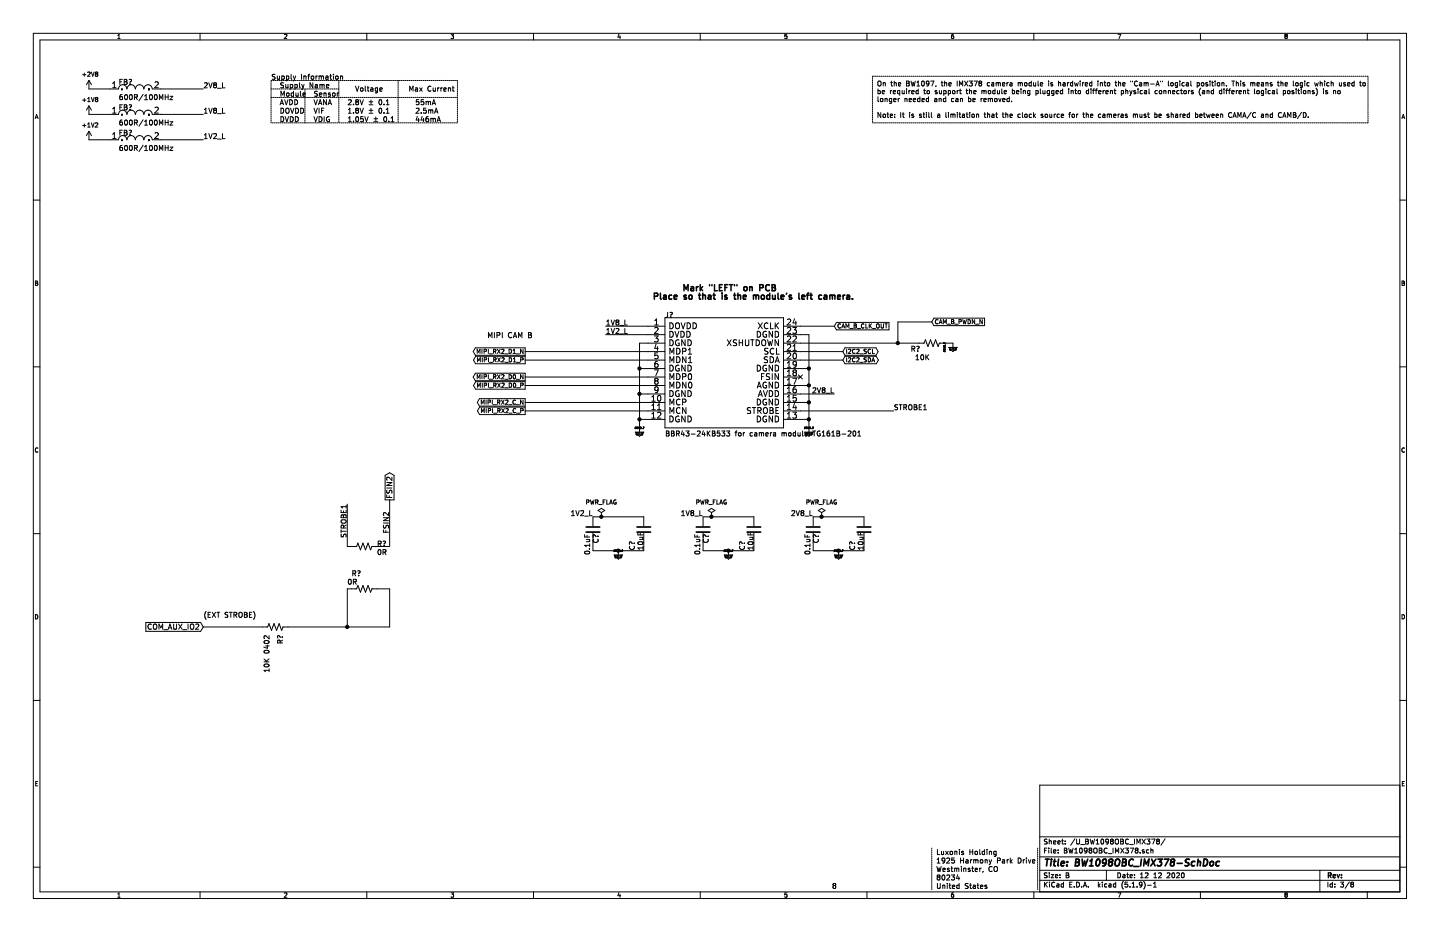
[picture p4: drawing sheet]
EESchema Schematic File Version 4
EELAYER 30 0
EELAYER END
$Descr B 17000 11000
encoding utf-8
Sheet 4 8
Title "BW1098OBC_IMX378-SchDoc"
Date "12 12 2020"
Rev ""
Comp ""
Comment1 ""
Comment2 ""
Comment3 ""
Comment4 ""
$EndDescr
Text Notes 11050 10100 0    60   ~ 0
Luxonis Holding
Text Notes 11050 10200 0    60   ~ 0
1925 Harmony Park Drive
Text Notes 11050 10300 0    60   ~ 0
Westminster, CO
Text Notes 11050 10400 0    60   ~ 0
80234
Text Notes 11050 10500 0    60   ~ 0
United States
Text Notes 9820 10500 0    60   ~ 0
8
Wire Notes Line
	12250 10500 12250 10000
Wire Notes Line
	11000 10500 11000 10000
Text Notes 3200 950  0    60   ~ 0
Supply Information
Text Notes 3300 1250 0    60   ~ 0
AVDD
Text Notes 3300 1350 0    60   ~ 0
DOVDD
Text Notes 3300 1450 0    60   ~ 0
DVDD
Text Notes 3700 1250 0    60   ~ 0
VANA
Text Notes 3700 1350 0    60   ~ 0
VIF
Text Notes 3700 1450 0    60   ~ 0
VDIG
Text Notes 4100 1250 0    60   ~ 0
2.8V ± 0.1
Text Notes 4100 1350 0    60   ~ 0
1.8V ± 0.1
Text Notes 4100 1450 0    60   ~ 0
1.05V ± 0.1
Text Notes 4900 1250 0    60   ~ 0
55mA
Text Notes 4900 1350 0    60   ~ 0
2.5mA
Text Notes 4900 1450 0    60   ~ 0
446mA
Text Notes 3300 1050 0    60   ~ 0
Supply Name
Text Notes 3300 1150 0    60   ~ 0
Module
Text Notes 3700 1150 0    60   ~ 0
Sensor
Text Notes 4190 1090 0    60   ~ 0
Voltage
Text Notes 4820 1090 0    60   ~ 0
Max Current
Wire Notes Line
	3200 950  5400 950 
Wire Notes Line
	3200 1450 3200 950 
Wire Notes Line
	5400 1450 3200 1450
Wire Notes Line
	5400 950  5400 1450
Wire Notes Line
	3600 1450 3600 1050
Wire Notes Line
	4000 1050 3200 1050
Wire Notes Line
	4000 950  4000 1450
Wire Notes Line
	4700 950  4700 1450
Wire Notes Line
	3200 1150 5400 1150
Text Notes 10350 1400 0    58   ~ 0
On the BW1097, the IMX378 camera module is hardwired into the "Cam-A" logical position. This means the logic which used to \nbe required to support the module being plugged into different physical connectors (and different logical positions) is no \nlonger needed and can be removed.     \n\nNote: It is still a limitation that the clock source for the cameras must be shared between CAMA/C and CAMB/D.  
Wire Notes Line
	16150 900  10300 900 
Wire Notes Line
	10300 900  10300 1450
Wire Notes Line
	10300 1450 16150 1450
Wire Notes Line
	16150 1450 16150 900 
Text Label 10550 4850 0    60   ~ 0
STROBE1
Text Notes 8050 3450 0    72   ~ 14
Mark "LEFT" on PCB
$Comp
L power:GND #GND_?
U 1 1
P 11250 4050
AR Path="/5FD7EFD3/603D06BA" Ref="#GND_?"  Part="1" 
AR Path="/5FF8D2B3/603D06BA" Ref="#GND_?"  Part="1" 
AR Path="/5FD7EFCF/603D06BA" Ref="#GND_?"  Part="1" 
F 0 "#GND_?" V 11150 4000 20  0000 C CNN
F 1 "GND" H 11250 3980 30  0000 C CNN
F 2 "" H 11250 4050 70  0000 C CNN
F 3 "" H 11250 4050 70  0000 C CNN
	1    11250 4050
	1    0    0    -1  
$EndComp
Text Label 4100 5950 3    60   ~ 0
STROBE1
Text Label 4600 6300 1    60   ~ 0
FSIN2
Text Notes 7700 3550 0    72   ~ 14
Place so that is the module's left camera.
Text Notes 2400 7300 0    60   ~ 0
(EXT STROBE)
$Comp
L power:GND #GND_?
U 1 1
P 9550 5050
AR Path="/5FD7EFD3/603D06C4" Ref="#GND_?"  Part="1" 
AR Path="/5FF8D2B3/603D06C4" Ref="#GND_?"  Part="1" 
AR Path="/5FD7EFCF/603D06C4" Ref="#GND_?"  Part="1" 
F 0 "#GND_?" H 9550 5050 20  0000 C CNN
F 1 "GND" H 9550 4980 30  0000 C CNN
F 2 "" H 9550 5050 70  0000 C CNN
F 3 "" H 9550 5050 70  0000 C CNN
	1    9550 5050
	1    0    0    -1  
$EndComp
$Comp
L power:GND #GND_?
U 1 1
P 7550 5050
AR Path="/5FD7EFD3/603D06CA" Ref="#GND_?"  Part="1" 
AR Path="/5FF8D2B3/603D06CA" Ref="#GND_?"  Part="1" 
AR Path="/5FD7EFCF/603D06CA" Ref="#GND_?"  Part="1" 
F 0 "#GND_?" H 7550 5050 20  0000 C CNN
F 1 "GND" H 7550 4980 30  0000 C CNN
F 2 "" H 7550 5050 70  0000 C CNN
F 3 "" H 7550 5050 70  0000 C CNN
	1    7550 5050
	1    0    0    -1  
$EndComp
$Comp
L power:GND #GND_?
U 1 1
P 7300 6500
AR Path="/5FD7EFD3/603D06D0" Ref="#GND_?"  Part="1" 
AR Path="/5FF8D2B3/603D06D0" Ref="#GND_?"  Part="1" 
AR Path="/5FD7EFCF/603D06D0" Ref="#GND_?"  Part="1" 
F 0 "#GND_?" H 7300 6500 20  0000 C CNN
F 1 "GND" H 7300 6430 30  0000 C CNN
F 2 "" H 7300 6500 70  0000 C CNN
F 3 "" H 7300 6500 70  0000 C CNN
	1    7300 6500
	1    0    0    -1  
$EndComp
Wire Wire Line
	7600 6100 7100 6100
Wire Wire Line
	7000 6500 7000 6400
Wire Wire Line
	7300 6500 7000 6500
Wire Wire Line
	7600 6500 7300 6500
Wire Wire Line
	7600 6400 7600 6500
Wire Wire Line
	10550 4850 9450 4850
Wire Wire Line
	2400 7400 3100 7400
Wire Wire Line
	7150 3950 7650 3950
Wire Wire Line
	9850 4650 9450 4650
Wire Wire Line
	9550 3950 9450 3950
Wire Wire Line
	9550 4350 9550 3950
Wire Wire Line
	9550 4550 9550 4350
Wire Wire Line
	9550 4750 9550 4550
Wire Wire Line
	9550 4950 9550 4750
Wire Wire Line
	9550 5050 9550 4950
Wire Wire Line
	7550 4050 7650 4050
Wire Wire Line
	7550 4350 7550 4050
Wire Wire Line
	7550 4650 7550 4350
Wire Wire Line
	7550 4950 7550 4650
Wire Wire Line
	7550 5050 7550 4950
Wire Wire Line
	7550 4350 7650 4350
Wire Wire Line
	7550 4650 7650 4650
Wire Wire Line
	7550 4950 7650 4950
Wire Wire Line
	9550 4950 9450 4950
Wire Wire Line
	9550 4750 9450 4750
Wire Wire Line
	9550 4550 9450 4550
Wire Wire Line
	9550 4350 9450 4350
Wire Wire Line
	7650 3850 7150 3850
Wire Wire Line
	4100 7400 4100 6950
Wire Wire Line
	4100 6450 4100 5950
Wire Wire Line
	4600 6450 4600 5900
Wire Wire Line
	11150 4050 11250 4050
Wire Wire Line
	4600 7400 4600 6950
Wire Wire Line
	4100 7400 4600 7400
Wire Wire Line
	4150 6450 4100 6450
Wire Wire Line
	4150 6950 4100 6950
Connection ~ 4100 7400
Connection ~ 7300 6500
Connection ~ 7550 4950
Connection ~ 7550 4650
Connection ~ 7550 4350
Connection ~ 9550 4950
Connection ~ 9550 4750
Connection ~ 9550 4550
Connection ~ 9550 4350
$Comp
L BW1098ABC-rescue:2508056017Y2-depthAI_sch FB?
U 1 1
P 1300 1050
AR Path="/603D0703" Ref="FB?"  Part="1" 
AR Path="/5FD7EFD3/603D0703" Ref="FB?"  Part="1" 
AR Path="/5FF8D2B3/603D0703" Ref="FB?"  Part="1" 
AR Path="/5FD7EFCF/603D0703" Ref="FB?"  Part="1" 
F 0 "FB?" H 1400 1100 60  0000 L BNN
F 1 "600R/100MHz" H 1400 920 60  0000 L BNN
F 2 "Luxonis_Kicad_Master:2508056017Y2" H 1400 920 60  0001 C CNN
F 3 "" H 1400 920 60  0000 C CNN
	1    1300 1050
	1    0    0    -1  
$EndComp
$Comp
L Device:C C?
U 1 1
P 7600 6250
AR Path="/5FD7EFD3/603D070A" Ref="C?"  Part="1" 
AR Path="/5FF8D2B3/603D070A" Ref="C?"  Part="1" 
AR Path="/5FD7EFCF/603D070A" Ref="C?"  Part="1" 
F 0 "C?" V 7700 6500 60  0000 R TNN
F 1 "10uF" V 7600 6500 60  0000 R TNN
F 2 "Capacitor_SMD:C_0603_1608Metric" H 7610 6160 60  0001 C CNN
F 3 "" H 7610 6160 60  0000 C CNN
F 4 "10V" V 1600 1150 60  0001 C CNN "Voltage Rating"
	1    7600 6250
	-1   0    0    1   
$EndComp
$Comp
L Device:C C?
U 1 1
P 7000 6250
AR Path="/5FD7EFD3/603D0711" Ref="C?"  Part="1" 
AR Path="/5FF8D2B3/603D0711" Ref="C?"  Part="1" 
AR Path="/5FD7EFCF/603D0711" Ref="C?"  Part="1" 
F 0 "C?" V 7000 6200 60  0000 R TNN
F 1 "0.1uF" V 6900 6200 60  0000 R TNN
F 2 "Capacitor_SMD:C_0402_1005Metric" H 7010 6160 60  0001 C CNN
F 3 "" H 7010 6160 60  0000 C CNN
F 4 "10V" V 1600 1150 60  0001 C CNN "Voltage Rating"
	1    7000 6250
	1    0    0    -1  
$EndComp
$Comp
L BW1098ABC-rescue:TG161B-201_Connector-depthAI_sch J?
U 1 1
P 7650 3850
AR Path="/5FD7EFD3/603D0717" Ref="J?"  Part="1" 
AR Path="/5FF8D2B3/603D0717" Ref="J?"  Part="1" 
AR Path="/5FD7EFCF/603D0717" Ref="J?"  Part="1" 
F 0 "J?" H 7850 3950 60  0000 L BNN
F 1 "BBR43-24KB533 for camera module TG161B-201" H 7850 2550 60  0000 L BNN
F 2 "Luxonis_Kicad_Master:ACON_BBR43-24KB533" H 7850 2550 60  0001 C CNN
F 3 "" H 7850 2550 60  0000 C CNN
	1    7650 3850
	1    0    0    -1  
$EndComp
$Comp
L Device:R_US R?
U 1 1
P 4300 6450
AR Path="/5FD7EFD3/603D071D" Ref="R?"  Part="1" 
AR Path="/5FF8D2B3/603D071D" Ref="R?"  Part="1" 
AR Path="/5FD7EFCF/603D071D" Ref="R?"  Part="1" 
F 0 "R?" V 4300 6600 60  0000 L BNN
F 1 "0R" V 4400 6600 60  0000 L BNN
F 2 "Resistor_SMD:R_0603_1608Metric" H 4390 6320 60  0001 C CNN
F 3 "" H 4390 6320 60  0000 C CNN
	1    4300 6450
	0    1    1    0   
$EndComp
$Comp
L Device:R_US R?
U 1 1
P 4300 6950
AR Path="/5FD7EFD3/603D0723" Ref="R?"  Part="1" 
AR Path="/5FF8D2B3/603D0723" Ref="R?"  Part="1" 
AR Path="/5FD7EFCF/603D0723" Ref="R?"  Part="1" 
F 0 "R?" V 4150 6800 60  0000 L BNN
F 1 "0R" V 4250 6750 60  0000 L BNN
F 2 "Resistor_SMD:R_0603_1608Metric" H 4390 6820 60  0001 C CNN
F 3 "" H 4390 6820 60  0000 C CNN
	1    4300 6950
	0    1    1    0   
$EndComp
$Comp
L BW1098ABC-rescue:2508056017Y2-depthAI_sch FB?
U 1 1
P 1300 1350
AR Path="/603D0729" Ref="FB?"  Part="1" 
AR Path="/5FD7EFD3/603D0729" Ref="FB?"  Part="1" 
AR Path="/5FF8D2B3/603D0729" Ref="FB?"  Part="1" 
AR Path="/5FD7EFCF/603D0729" Ref="FB?"  Part="1" 
F 0 "FB?" H 1400 1400 60  0000 L BNN
F 1 "600R/100MHz" H 1400 1220 60  0000 L BNN
F 2 "Luxonis_Kicad_Master:2508056017Y2" H 1400 1220 60  0001 C CNN
F 3 "" H 1400 1220 60  0000 C CNN
	1    1300 1350
	1    0    0    -1  
$EndComp
$Comp
L BW1098ABC-rescue:2508056017Y2-depthAI_sch FB?
U 1 1
P 1300 1650
AR Path="/603D072F" Ref="FB?"  Part="1" 
AR Path="/5FD7EFD3/603D072F" Ref="FB?"  Part="1" 
AR Path="/5FF8D2B3/603D072F" Ref="FB?"  Part="1" 
AR Path="/5FD7EFCF/603D072F" Ref="FB?"  Part="1" 
F 0 "FB?" H 1400 1700 60  0000 L BNN
F 1 "600R/100MHz" H 1400 1520 60  0000 L BNN
F 2 "Luxonis_Kicad_Master:2508056017Y2" H 1400 1520 60  0001 C CNN
F 3 "" H 1400 1520 60  0000 C CNN
	1    1300 1650
	1    0    0    -1  
$EndComp
$Comp
L Device:R_US R?
U 1 1
P 3250 7400
AR Path="/5FD7EFD3/603D0735" Ref="R?"  Part="1" 
AR Path="/5FF8D2B3/603D0735" Ref="R?"  Part="1" 
AR Path="/5FD7EFCF/603D0735" Ref="R?"  Part="1" 
F 0 "R?" H 3340 7430 60  0000 L BNN
F 1 "10K 0402" H 3340 7270 60  0000 L BNN
F 2 "Resistor_SMD:R_0402_1005Metric" H 3340 7270 60  0001 C CNN
F 3 "" H 3340 7270 60  0000 C CNN
	1    3250 7400
	0    1    1    0   
$EndComp
$Comp
L Device:R_US R?
U 1 1
P 11000 4050
AR Path="/5FD7EFD3/603D073B" Ref="R?"  Part="1" 
AR Path="/5FF8D2B3/603D073B" Ref="R?"  Part="1" 
AR Path="/5FD7EFCF/603D073B" Ref="R?"  Part="1" 
F 0 "R?" V 11100 3800 60  0000 L BNN
F 1 "10K" V 11200 3850 60  0000 L BNN
F 2 "Resistor_SMD:R_0402_1005Metric" H 11090 3920 60  0001 C CNN
F 3 "" H 11090 3920 60  0000 C CNN
	1    11000 4050
	0    1    1    0   
$EndComp
$Comp
L power:+1V2 #PWR?
U 1 1
P 1050 1650
AR Path="/604AEAFA/603D0741" Ref="#PWR?"  Part="1" 
AR Path="/5FF8D2B3/603D0741" Ref="#PWR?"  Part="1" 
AR Path="/5FD7EFCF/603D0741" Ref="#PWR?"  Part="1" 
F 0 "#PWR?" H 1050 1500 50  0001 C CNN
F 1 "+1V2" H 1065 1823 50  0000 C CNN
F 2 "" H 1050 1650 50  0001 C CNN
F 3 "" H 1050 1650 50  0001 C CNN
	1    1050 1650
	1    0    0    -1  
$EndComp
$Comp
L power:+1V8 #PWR?
U 1 1
P 1050 1350
AR Path="/604AEAFA/603D0747" Ref="#PWR?"  Part="1" 
AR Path="/5FF8D2B3/603D0747" Ref="#PWR?"  Part="1" 
AR Path="/5FD7EFCF/603D0747" Ref="#PWR?"  Part="1" 
F 0 "#PWR?" H 1050 1200 50  0001 C CNN
F 1 "+1V8" H 1065 1523 50  0000 C CNN
F 2 "" H 1050 1350 50  0001 C CNN
F 3 "" H 1050 1350 50  0001 C CNN
	1    1050 1350
	1    0    0    -1  
$EndComp
$Comp
L power:+2V8 #PWR?
U 1 1
P 1050 1050
AR Path="/604AEAFA/603D074D" Ref="#PWR?"  Part="1" 
AR Path="/5FF8D2B3/603D074D" Ref="#PWR?"  Part="1" 
AR Path="/5FD7EFCF/603D074D" Ref="#PWR?"  Part="1" 
F 0 "#PWR?" H 1050 900 50  0001 C CNN
F 1 "+2V8" H 1065 1223 50  0000 C CNN
F 2 "" H 1050 1050 50  0001 C CNN
F 3 "" H 1050 1050 50  0001 C CNN
	1    1050 1050
	1    0    0    -1  
$EndComp
Wire Wire Line
	1050 1050 1300 1050
Wire Wire Line
	1050 1350 1300 1350
Wire Wire Line
	1050 1650 1300 1650
$Comp
L power:PWR_FLAG #FLG?
U 1 1
P 7100 6100
AR Path="/5FF8D2B3/603D0756" Ref="#FLG?"  Part="1" 
AR Path="/5FD7EFCF/603D0756" Ref="#FLG?"  Part="1" 
F 0 "#FLG?" H 7100 6175 50  0001 C CNN
F 1 "PWR_FLAG" H 7100 6273 50  0000 C CNN
F 2 "" H 7100 6100 50  0001 C CNN
F 3 "~" H 7100 6100 50  0001 C CNN
	1    7100 6100
	1    0    0    -1  
$EndComp
Connection ~ 7100 6100
Wire Wire Line
	7100 6100 7000 6100
Wire Wire Line
	6200 4850 7650 4850
Wire Wire Line
	6200 4750 7650 4750
Wire Wire Line
	6200 4550 7650 4550
Wire Wire Line
	6200 4450 7650 4450
Wire Wire Line
	6200 4250 7650 4250
Wire Wire Line
	6200 4150 7650 4150
Text Label 2400 1050 0    60   ~ 0
2V8_L
Text Label 2400 1350 0    60   ~ 0
1V8_L
Text Label 2400 1650 0    60   ~ 0
1V2_L
Text Label 7150 3850 0    60   ~ 0
1V8_L
Text Label 7150 3950 0    60   ~ 0
1V2_L
Text Label 9850 4650 2    60   ~ 0
2V8_L
Wire Wire Line
	1900 1050 2400 1050
Wire Wire Line
	1900 1350 2400 1350
Wire Wire Line
	1900 1650 2400 1650
Text Label 7000 6100 2    60   ~ 0
1V2_L
Text Label 8300 6100 2    60   ~ 0
1V8_L
Text Label 9600 6100 2    60   ~ 0
2V8_L
Text GLabel 6200 4150 0    50   Output ~ 0
MIPI_RX2_D1_N
Text GLabel 6200 4250 0    50   Output ~ 0
MIPI_RX2_D1_P
Text GLabel 6200 4450 0    50   Output ~ 0
MIPI_RX2_D0_N
Text GLabel 6200 4550 0    50   Output ~ 0
MIPI_RX2_D0_P
Text GLabel 6200 4750 0    50   Output ~ 0
MIPI_RX2_C_N
Text GLabel 6200 4850 0    50   Output ~ 0
MIPI_RX2_C_P
Text GLabel 9950 4250 2    50   BiDi ~ 0
I2C2_SDA
Text GLabel 9950 4150 2    50   BiDi ~ 0
I2C2_SCL
Text GLabel 11000 3800 2    50   Input ~ 0
CAM_B_PWDN_N
Text GLabel 9850 3850 2    50   Input ~ 0
CAM_B_CLK_OUT
Text Notes 5750 4000 0    62   ~ 0
MIPI CAM B
Wire Wire Line
	9850 3850 9450 3850
Wire Wire Line
	10600 4050 10600 3800
Wire Wire Line
	10600 3800 11000 3800
Connection ~ 10600 4050
Wire Wire Line
	10600 4050 9450 4050
Wire Wire Line
	9950 4150 9450 4150
Wire Wire Line
	9950 4250 9450 4250
Text GLabel 4600 5900 1    62   Output ~ 0
FSIN2
Text GLabel 2400 7400 0    62   Input ~ 0
COM_AUX_IO2
NoConn ~ 9450 4450
Wire Wire Line
	4450 6450 4600 6450
Wire Wire Line
	4450 6950 4600 6950
$Comp
L power:GND #GND_?
U 1 1
P 8600 6500
AR Path="/5FD7EFD3/603D0787" Ref="#GND_?"  Part="1" 
AR Path="/5FF8D2B3/603D0787" Ref="#GND_?"  Part="1" 
AR Path="/5FD7EFCF/603D0787" Ref="#GND_?"  Part="1" 
F 0 "#GND_?" H 8600 6500 20  0000 C CNN
F 1 "GND" H 8600 6430 30  0000 C CNN
F 2 "" H 8600 6500 70  0000 C CNN
F 3 "" H 8600 6500 70  0000 C CNN
	1    8600 6500
	1    0    0    -1  
$EndComp
Wire Wire Line
	8900 6100 8400 6100
Wire Wire Line
	8600 6500 8300 6500
Wire Wire Line
	8900 6500 8600 6500
Wire Wire Line
	8900 6400 8900 6500
Connection ~ 8600 6500
$Comp
L Device:C C?
U 1 1
P 8900 6250
AR Path="/5FD7EFD3/603D0793" Ref="C?"  Part="1" 
AR Path="/5FF8D2B3/603D0793" Ref="C?"  Part="1" 
AR Path="/5FD7EFCF/603D0793" Ref="C?"  Part="1" 
F 0 "C?" V 9000 6500 60  0000 R TNN
F 1 "10uF" V 8900 6500 60  0000 R TNN
F 2 "Capacitor_SMD:C_0603_1608Metric" H 8910 6160 60  0001 C CNN
F 3 "" H 8910 6160 60  0000 C CNN
F 4 "10V" V 2900 1150 60  0001 C CNN "Voltage Rating"
	1    8900 6250
	-1   0    0    1   
$EndComp
$Comp
L Device:C C?
U 1 1
P 8300 6250
AR Path="/5FD7EFD3/603D079A" Ref="C?"  Part="1" 
AR Path="/5FF8D2B3/603D079A" Ref="C?"  Part="1" 
AR Path="/5FD7EFCF/603D079A" Ref="C?"  Part="1" 
F 0 "C?" V 8300 6200 60  0000 R TNN
F 1 "0.1uF" V 8200 6200 60  0000 R TNN
F 2 "Capacitor_SMD:C_0402_1005Metric" H 8310 6160 60  0001 C CNN
F 3 "" H 8310 6160 60  0000 C CNN
F 4 "10V" V 2900 1150 60  0001 C CNN "Voltage Rating"
	1    8300 6250
	1    0    0    -1  
$EndComp
$Comp
L power:PWR_FLAG #FLG?
U 1 1
P 8400 6100
AR Path="/5FF8D2B3/603D07A0" Ref="#FLG?"  Part="1" 
AR Path="/5FD7EFCF/603D07A0" Ref="#FLG?"  Part="1" 
F 0 "#FLG?" H 8400 6175 50  0001 C CNN
F 1 "PWR_FLAG" H 8400 6273 50  0000 C CNN
F 2 "" H 8400 6100 50  0001 C CNN
F 3 "~" H 8400 6100 50  0001 C CNN
	1    8400 6100
	1    0    0    -1  
$EndComp
Connection ~ 8400 6100
Wire Wire Line
	8400 6100 8300 6100
$Comp
L power:GND #GND_?
U 1 1
P 9900 6500
AR Path="/5FD7EFD3/603D07A8" Ref="#GND_?"  Part="1" 
AR Path="/5FF8D2B3/603D07A8" Ref="#GND_?"  Part="1" 
AR Path="/5FD7EFCF/603D07A8" Ref="#GND_?"  Part="1" 
F 0 "#GND_?" H 9900 6500 20  0000 C CNN
F 1 "GND" H 9900 6430 30  0000 C CNN
F 2 "" H 9900 6500 70  0000 C CNN
F 3 "" H 9900 6500 70  0000 C CNN
	1    9900 6500
	1    0    0    -1  
$EndComp
Wire Wire Line
	10200 6100 9700 6100
Wire Wire Line
	9900 6500 9600 6500
Wire Wire Line
	10200 6500 9900 6500
Wire Wire Line
	10200 6400 10200 6500
Connection ~ 9900 6500
$Comp
L Device:C C?
U 1 1
P 10200 6250
AR Path="/5FD7EFD3/603D07B4" Ref="C?"  Part="1" 
AR Path="/5FF8D2B3/603D07B4" Ref="C?"  Part="1" 
AR Path="/5FD7EFCF/603D07B4" Ref="C?"  Part="1" 
F 0 "C?" V 10300 6500 60  0000 R TNN
F 1 "10uF" V 10200 6500 60  0000 R TNN
F 2 "Capacitor_SMD:C_0603_1608Metric" H 10210 6160 60  0001 C CNN
F 3 "" H 10210 6160 60  0000 C CNN
F 4 "10V" V 4200 1150 60  0001 C CNN "Voltage Rating"
	1    10200 6250
	-1   0    0    1   
$EndComp
$Comp
L Device:C C?
U 1 1
P 9600 6250
AR Path="/5FD7EFD3/603D07BB" Ref="C?"  Part="1" 
AR Path="/5FF8D2B3/603D07BB" Ref="C?"  Part="1" 
AR Path="/5FD7EFCF/603D07BB" Ref="C?"  Part="1" 
F 0 "C?" V 9600 6200 60  0000 R TNN
F 1 "0.1uF" V 9500 6200 60  0000 R TNN
F 2 "Capacitor_SMD:C_0402_1005Metric" H 9610 6160 60  0001 C CNN
F 3 "" H 9610 6160 60  0000 C CNN
F 4 "10V" V 4200 1150 60  0001 C CNN "Voltage Rating"
	1    9600 6250
	1    0    0    -1  
$EndComp
$Comp
L power:PWR_FLAG #FLG?
U 1 1
P 9700 6100
AR Path="/5FF8D2B3/603D07C1" Ref="#FLG?"  Part="1" 
AR Path="/5FD7EFCF/603D07C1" Ref="#FLG?"  Part="1" 
F 0 "#FLG?" H 9700 6175 50  0001 C CNN
F 1 "PWR_FLAG" H 9700 6273 50  0000 C CNN
F 2 "" H 9700 6100 50  0001 C CNN
F 3 "~" H 9700 6100 50  0001 C CNN
	1    9700 6100
	1    0    0    -1  
$EndComp
Connection ~ 9700 6100
Wire Wire Line
	9700 6100 9600 6100
Wire Wire Line
	8300 6400 8300 6500
Wire Wire Line
	9600 6400 9600 6500
Wire Wire Line
	10600 4050 10850 4050
Wire Wire Line
	3400 7400 4100 7400
$EndSCHEMATC
